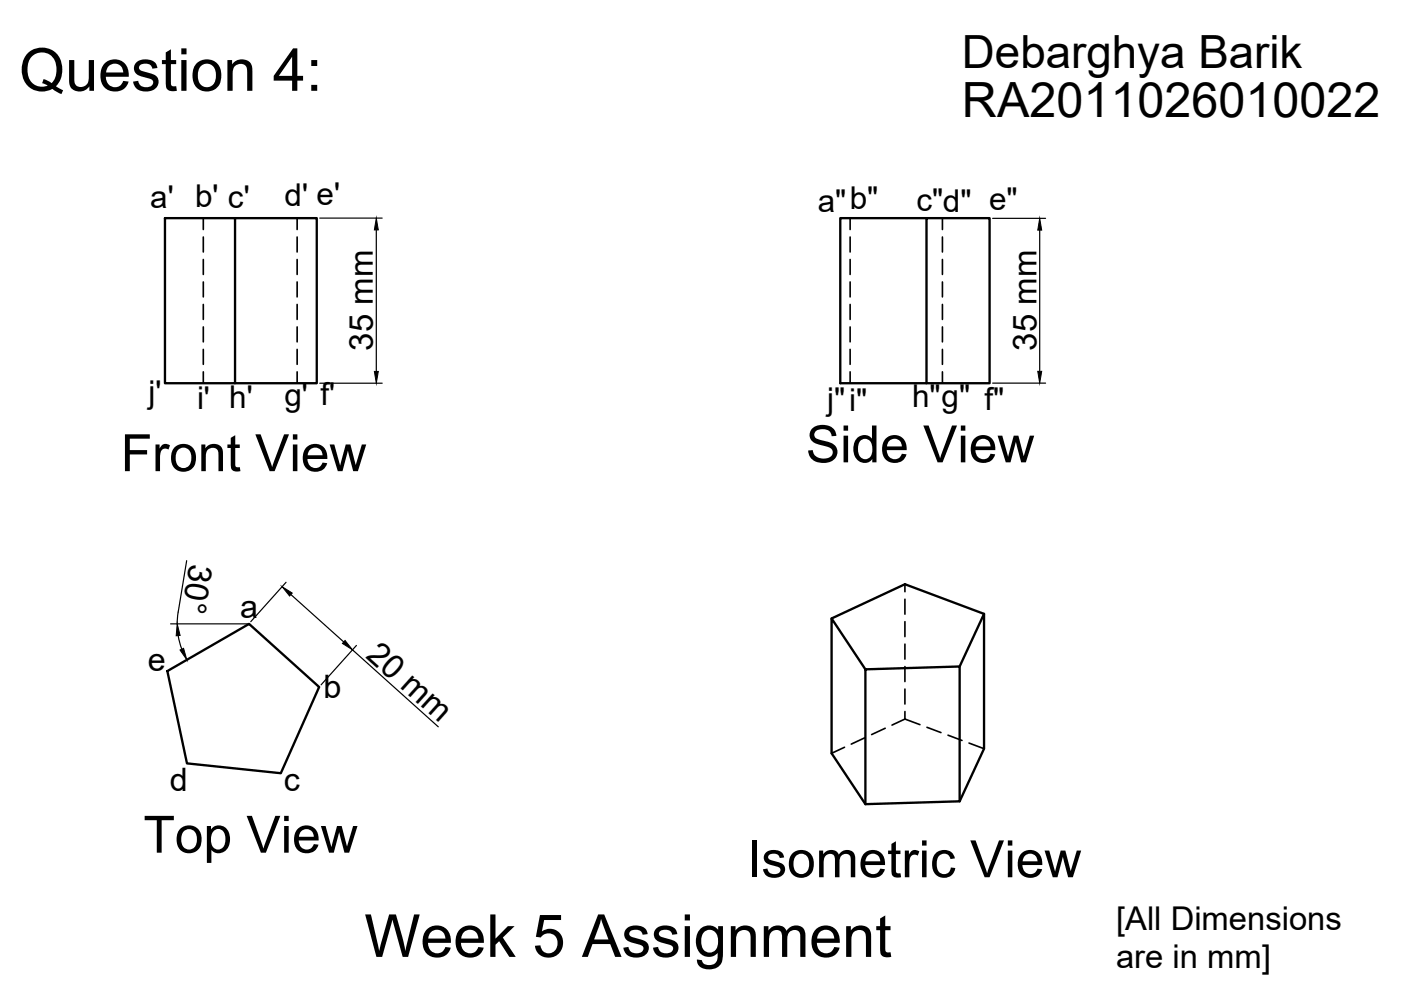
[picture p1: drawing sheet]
<svg xmlns="http://www.w3.org/2000/svg" width="297mm" height="210mm" viewBox="0 0 297 210" stroke-linecap="round" stroke-linejoin="round" font-family="sans-serif">
<!-- layer: MD_Visible -->
<path d="M35 46.3h14.8v35h-14.8zM49.8 46.3h17.4v35h-17.4M196.4 46.3h13.4v35h-13.4zM196.4 46.3h-18.2v35h18.2M176.3 131.1l15.6-7.2 16.7 6.3v28.5l-5.1 11.2M208.6 130.2l-5.1 11.1M35.5 142.3l17.3-10 14.9 13.4-8.2 18.2-19.9-2zM183.5 141.9l20-.6v28.6l-20 .6zM183.5 141.9l-7.2-10.8v28.6l7.2 10.8" fill="none" stroke="#000" stroke-width=".5"/>
<!-- layer: MD_Hidden -->
<g fill="none" stroke="#000" stroke-width=".35">
<path d="M43.1 46.3v2.4M43.1 50.3v3.1M43.1 55v3.2M43.1 59.8v3.2M63 46.3v2.4M63 50.3v3.1M63 55v3.2M63 59.8v3.2M180.2 46.3v2.4M180.2 50.3v3.1M180.2 55v3.2M180.2 59.8v3.2"/>
<path d="M199.8 46.3v2.4M199.8 50.3v3.1M199.8 55v3.2M199.8 59.8v3.2M43.1 64.6v3.1M43.1 69.3v3.2M43.1 74.1v3.2M43.1 78.8v2.5M63 64.6v3.1M63 69.3v3.2M63 74.1v3.2M63 78.8v2.5"/>
<path d="M180.2 64.6v3.1M180.2 69.3v3.2M180.2 74.1v3.2M180.2 78.8v2.5M199.8 64.6v3.1M199.8 69.3v3.2M199.8 74.1v3.2M199.8 78.8v2.5M191.9 123.9v1.6M191.9 127v3.2M191.9 131.8v3.2M191.9 136.6v3.1"/>
<path d="M179.1 158.4l-2.8 1.3M183.4 156.4l-2.9 1.4M187.7 154.4l-2.9 1.3M191.9 152.5l-2.8 1.2M191.9 141.3v3.2M191.9 146.1v3.2M191.9 150.9v1.6M191.9 152.5l3.1 1.1M196.5 154.2l3 1.1M201 155.9l3 1.1M205.5 157.5l3.1 1.2"/>
</g>
<!-- layer: 0 -->
<g fill="none" stroke="#000" stroke-width=".25">
<path d="M67.8 46.2h13.2M79.8 48.8v30M210.5 46.3h11.2M220.4 48.8v29.9M67.8 81.3h13.2M210.5 81.2h11.2M39.6 118.9l-1.8 10.9M36.2 132.3h16.7M37.8 129.8l-.2 2.5M37.8 134.8l.7 2.8M60.6 123.5l-7.4 8.3M61.7 126.1l11.2 10"/>
<path d="M74.7 137.8l18.2 16.3M75.6 136.8l-7.5 8.4"/>
</g>
<path d="M79.8 46.2l.4 2.6h-.8zM220.4 46.3l.5 2.5h-.9zM79.4 78.8h.8l-.4 2.5zM220 78.7h.9l-.5 2.5zM37.6 132.3l.6 2.4-.8 .1zM38.2 137.8l.7-.3 .7 2.4zM59.8 124.4l2.2 1.3-.6 .7zM73.2 135.8l1.5 2-2.1-1.4z" fill="#000" stroke="#000" stroke-width=".21"/>
<g font-size="12.6">
<text x="4.1" y="19.3">Question 4:</text>
<text x="77.3" y="202.9">Week 5 Assignment</text>
</g>
<g font-size="10.9">
<text x="25.6" y="99.9">Front View</text>
<text x="170.9" y="98">Side View</text>
<text x="30.4" y="180.8">Top View</text>
<text x="158.4" y="186">Isometric View</text>
</g>
<text font-size="10.3" x="203.9" y="24.8">RA2011026010022</text>
<text font-size="9.7" x="203.9" y="14.4">Debarghya Barik</text>
<g font-size="7">
<text x="79.1" y="74.3" transform="rotate(-90 79.1 74.3)">35 mm</text>
<text x="219.7" y="74.4" transform="rotate(-90 219.7 74.4)">35 mm</text>
<text x="40.2" y="119.3" transform="rotate(99 40.2 119.3)">30°</text>
<text x="77.4" y="139.2" transform="rotate(42 77.4 139.2)">20 mm</text>
</g>
<g font-size="6.9">
<text x="50.9" y="130.9">a</text>
<text x="31.3" y="142.3">e</text>
<text x="68.6" y="148">b</text>
<text x="36" y="167.8">d</text>
<text x="60.2" y="167.8">c</text>
<text x="236.6" y="197.2">[All Dimensions</text>
<text x="236.6" y="205.2">are in mm]</text>
</g>
<g font-size="6.7">
<text x="31.9" y="44.2">a' b' c'</text>
<text x="60.3" y="43.6">d' e'</text>
<text x="173.4" y="44.9">a&quot;b&quot;</text>
<text x="194.3" y="44.7">c&quot;d&quot; e&quot;</text>
<text x="31.5" y="85.4">j'</text>
<text x="41.8" y="86.7">i' h'</text>
<text x="60.3" y="86">g' f'</text>
<text x="175.4" y="86.9">j&quot;i&quot;</text>
<text x="193.4" y="86.3">h&quot;g&quot; f&quot;</text>
</g>
</svg>
